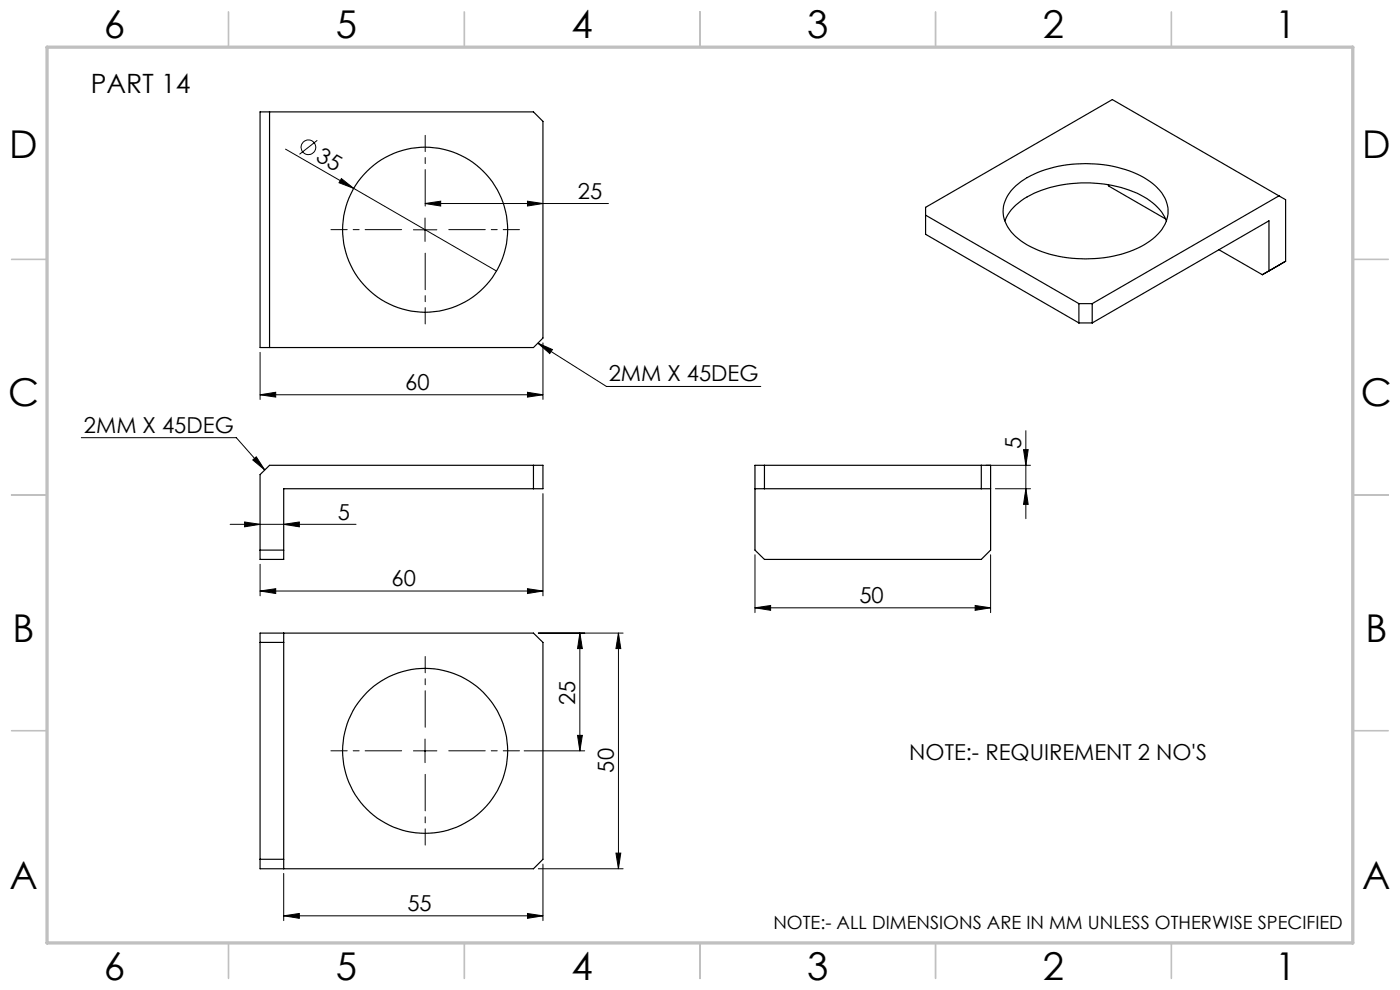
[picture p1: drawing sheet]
<svg xmlns="http://www.w3.org/2000/svg" width="297mm" height="210mm" viewBox="0 0 297 210" stroke-linecap="round" stroke-linejoin="round" font-family="sans-serif">
<g fill="none" stroke="#000" stroke-width=".21">
<path d="M60.6 31.6l44.7 25.9M67.3 29.8l-3.8 2.9M72.4 37.9l2.6 2.1-3.1-1.2zM87.7 48.7h5M90.2 43.2l3.3-.5v1zM90.2 43.2h38.9M90.2 46.2v5M111.9 42.7l3.3 .5-3.3 .5zM55.2 74.7v10M114.1 72.8l3.1 1.3-.6 .9zM114.1 72.8l14.6 9.2h32.7M115.2 72.7v12"/>
<path d="M17.3 92.8h32.8l6.1 6.9M53.6 97.6l.8-.7 1.8 2.8zM55.2 83.7l3.3-.5v1zM55.2 83.7h60M111.9 83.2l3.3 .5-3.3 .5zM209.2 98.7h9.4M217.1 95.4h1l-.5 3.3zM217.6 91.4v18.6M48.8 111.2h26.7M51.9 110.7l3.3 .5-3.3 .6zM55.2 119.7v6.7M60.2 111.2l3.3-.5v1.1z"/>
<path d="M115.2 104.7v21.7M160.2 117.7v12.3M210.1 117.7v12.3M211.2 103.7h7.4M217.6 103.7l.5 3.3h-1zM55.2 125.4l3.3-.5v1zM55.2 125.4h60M111.9 124.9l3.3 .5-3.3 .5zM114.2 134.3h18M123 134.3l.5 3.3h-1zM123 134.3v25M131.2 134.3l.5 3.3h-1z"/>
<path d="M131.2 134.3v50M160.2 128.9l3.3-.5v1.1zM160.2 128.9h49.9M206.9 128.4l3.2 .5-3.2 .6zM87.7 159.3h5M90.2 156.8v5M111.2 159.3h12.8M122.5 156h1l-.5 3.3zM60.2 194.3l3.3-.5v1zM60.2 185.3v10M60.2 194.3h55M111.9 193.8l3.3 .5-3.3 .5z"/>
<path d="M114.2 184.3h18M115.2 183.3v12M130.7 181h1l-.5 3.3z"/>
<circle cx="65.4" cy="31.2" r="1.55"/>
</g>
<path d="M85.2 48.7h-15M90.2 43.7v-15M90.2 53.7v15M95.2 48.7h15M85.2 159.3h-15M90.2 154.3v-15M95.2 159.3h15M90.2 164.3v15" fill="none" stroke="#000" stroke-width=".21" stroke-dasharray="15.2 1.3 1.3 1.3" stroke-dashoffset="7.5"/>
<g fill="none" stroke="#c0c0c0" stroke-width=".35">
<path d="M48.5 2.5v7.5M98.5 2.5v7.5M148.5 2.5v7.5M198.5 2.5v7.5M248.5 2.5v7.5M2.5 55h7.5M287 55h7.5M2.5 105h7.5M287 105h7.5M2.5 155h7.5M287 155h7.5M48.5 200v7.5"/>
<path d="M98.5 200v7.5M148.5 200v7.5M198.5 200v7.5M248.5 200v7.5"/>
</g>
<path d="M10 10h277v190h-277z" fill="none" stroke="#c0c0c0" stroke-width=".7"/>
<g fill="#000">
<path d="M72.4 37.9l2.6 2.1-3.1-1.2z"/>
<path d="M53.6 97.6l.8-.7 1.8 2.8zM114.1 72.8l3.1 1.3-.6 .9z"/>
<path d="M60.2 111.2l3.3-.5v1.1zM51.9 110.7l3.3 .5-3.3 .6z"/>
<path d="M217.6 103.7l.5 3.3h-1zM217.1 95.4h1l-.5 3.3z"/>
<path d="M55.2 125.4l3.3-.5v1zM111.9 124.9l3.3 .5-3.3 .5zM60.2 194.3l3.3-.5v1zM111.9 193.8l3.3 .5-3.3 .5zM55.2 83.7l3.3-.5v1zM111.9 83.2l3.3 .5-3.3 .5zM90.2 43.2l3.3-.5v1zM111.9 42.7l3.3 .5-3.3 .5zM160.2 128.9l3.3-.5v1.1zM206.9 128.4l3.2 .5-3.2 .6z"/>
<path d="M131.2 134.3l.5 3.3h-1zM130.7 181h1l-.5 3.3zM123 134.3l.5 3.3h-1zM122.5 156h1l-.5 3.3z"/>
</g>
<g fill="none" stroke="#000" stroke-width=".25">
<path d="M55.2 23.7h58l2 2v46l-2 2h-58zM57.2 23.7v50M215.5 39.4a22.7 22.7 0 0 1 14.8-4.7 22.7 22.7 0 0 1 14.8 4.7 6.7 6.7 0 0 1 0 10.8 22.7 22.7 0 0 1-14.8 4.7 22.7 22.7 0 0 1-14.8-4.7 6.7 6.7 0 0 1 0-10.8zM235.1 39.2l.2 .3 12 7M196.4 45.6l32.5 18.8M213.1 46.8a11.7 11.7 0 0 1 7.1-6.1 27.6 27.6 0 0 1 22.5 1.1 10.5 10.5 0 0 1 4.7 5M258.6 53l9.2 5.3M269.2 57.5v-10.7l-37.5 21.7M269.2 57.5l-1.4 .8M271.3 41.5l-35.3-20.4-39.6 22.9v5.7l32.5 18.8M271.3 41.5l-39.6 22.9M271.3 41.5l1.4 .9v13"/>
<path d="M272.7 55.4l-3.5 2.1M272.7 55.4l-4.9 2.9M228.9 64.4h2.8M228.9 68.5h2.8M228.9 64.4v4.1M231.7 64.4v4.1M113.2 98.7v5M160.2 98.7h49.9v18l-1.9 2h-46l-2-2zM162.2 98.7v5M208.2 98.7v5M55.2 100.7l2-2h58v5h-55v15h-5zM55.2 116.7h5"/>
<path d="M160.2 103.7h49.9M55.2 134.3h58l2 2v46l-2 2h-58zM55.2 136.3h5M60.2 134.3v50M55.2 182.3h5"/>
<circle cx="90.2" cy="48.7" r="17.5"/>
<circle cx="90.2" cy="159.3" r="17.5"/>
</g>
<g font-size="8.1">
<text x="22" y="8">6</text>
<text x="71.2" y="8">5</text>
<text x="121.2" y="8">4</text>
<text x="171.3" y="8">3</text>
<text x="221.3" y="8">2</text>
<text x="270.5" y="8">1</text>
<text x="2" y="33.6">D</text>
<text x="289" y="33.6">D</text>
<text x="1.7" y="86.1">C</text>
<text x="288.7" y="86.1">C</text>
<text x="2.7" y="136.1">B</text>
<text x="289.7" y="136.1">B</text>
<text x="2" y="188.6">A</text>
<text x="289" y="188.6">A</text>
<text x="22" y="208">6</text>
<text x="71.2" y="208">5</text>
<text x="121.2" y="208">4</text>
<text x="171.3" y="208">3</text>
<text x="221.3" y="208">2</text>
<text x="270.5" y="208">1</text>
</g>
<text font-size="5.6" x="19.3" y="19.7">PART 14</text>
<g font-size="4.7">
<text x="66.8" y="34" transform="rotate(30 66.8 34)">35</text>
<text x="122.6" y="42.2">25</text>
<text x="86" y="82.7">60</text>
<text x="129.1" y="80.9">2MM X 45DEG</text>
<text x="17.8" y="91.8">2MM X 45DEG</text>
<text x="216.6" y="95.2" transform="rotate(-90 216.6 95.2)">5</text>
<text x="71.7" y="110.2">5</text>
<text x="83.1" y="124.4">60</text>
<text x="182.3" y="127.9">50</text>
<text x="122" y="149.7" transform="rotate(-90 122 149.7)">25</text>
<text x="192.9" y="161.3">NOTE:- REQUIREMENT 2 NO'S</text>
<text x="130.2" y="163.9" transform="rotate(-90 130.2 163.9)">50</text>
<text x="86.4" y="193.2">55</text>
</g>
<text font-size="3.9" x="164.1" y="197.1">NOTE:- ALL DIMENSIONS ARE IN MM UNLESS OTHERWISE SPECIFIED</text>
</svg>
